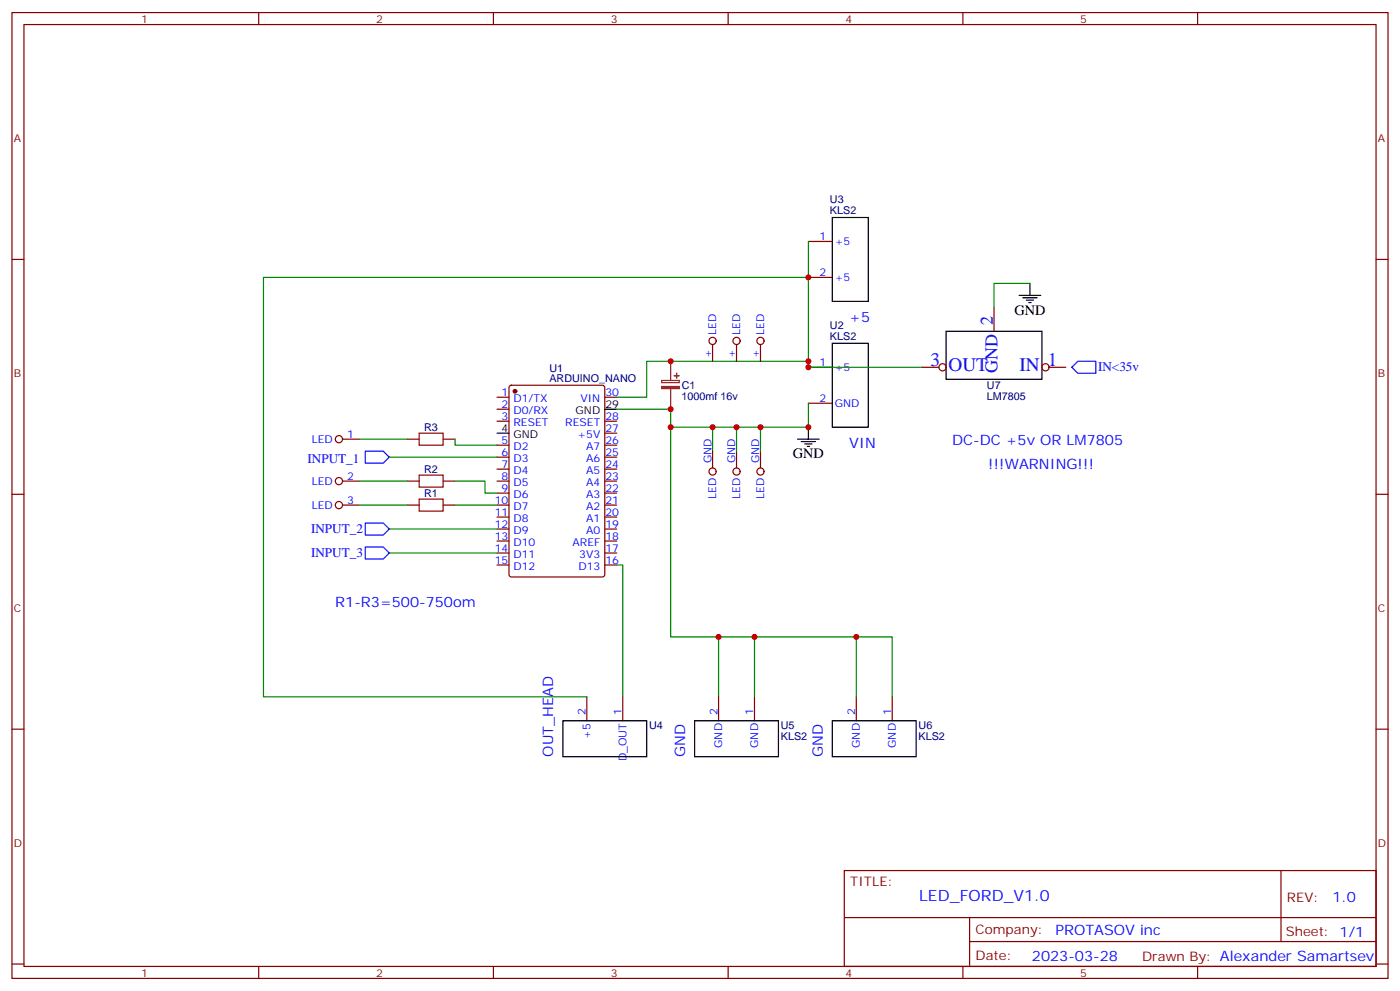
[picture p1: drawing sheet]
<svg xmlns="http://www.w3.org/2000/svg" width="412mm" height="292mm" viewBox="0 0 412 292" stroke-linecap="round" stroke-linejoin="round" font-family="sans-serif">
<g fill="none" stroke="#870000" stroke-width=".35">
<path d="M3.5 3.7h405.4v284.3h-405.4zM7.1 7.2h398.2v277.3h-398.2zM76.2 3.7v3.5M145.3 3.7v3.5M214.5 3.7v3.5M283.6 3.7v3.5M352.8 3.7v3.5M3.5 76.4h3.6M238.1 71.1h7.1M405.3 76.4h3.6M238.1 81.7h7.1M292.8 90.5v7"/>
<path d="M146.4 116.9h3.5M150.2 113.6l.4-.2h26.8l.7 .4 .1 55.4-.5 .6-27.1 .1-.6-.5-.1-55.3zM178.2 116.9h3.5M209.9 101.4v5M217 101.4v5M224 101.4v5M238.1 108.1h7.1M238.1 118.7h7.1M271.6 108.1h5M309 108.1h5M100.9 129.3h4.9M119.9 129.3h3.6"/>
<path d="M130.5 129.3h3.6M146.4 120.5h3.5M146.4 124h3.5M146.4 131.1h3.5M146.4 134.6h3.5M146.4 138.1h3.5M178.2 124h3.5M178.2 131.1h3.5M178.2 134.6h3.5M178.2 138.1h3.5M178.2 127.5h3.5M209.9 132.8v5"/>
<path d="M217 132.8v5M224 132.8v5M3.5 145.5h3.6M100.9 141.6h4.9M100.9 148.7h4.9M119.9 141.6h3.6M119.9 148.7h3.6M130.5 141.6h3.6M130.5 148.7h3.6M146.4 141.6h3.5M146.4 145.2h3.5M146.4 148.7h3.5"/>
<path d="M146.4 152.2h3.5M146.4 155.8h3.5M146.4 159.3h3.5M178.2 141.6h3.5M178.2 145.2h3.5M178.2 148.7h3.5M178.2 152.2h3.5M178.2 155.8h3.5M178.2 159.3h3.5M405.3 145.5h3.6M146.4 162.8h3.5M146.4 166.3h3.5"/>
<path d="M178.2 162.8h3.5M178.2 166.3h3.5M3.5 214.7h3.6M172.9 205.1v7.1M183.4 205.1v7.1M211.7 205.1v7.1M222.2 205.1v7.1M252.2 205.1v7.1M262.8 205.1v7.1M405.3 214.7h3.6M248.7 256.3h156.6v28.2h-156.6zM377.3 256.3v20.9"/>
<path d="M248.7 270.1h156.5M285.6 277.2h119.6M285.6 270.1v14.2M3.5 283.8h3.6M76.2 284.5v3.5M145.3 284.5v3.5M214.5 284.5v3.5M283.6 284.5v3.5M352.8 284.5v3.5M405.3 283.8h3.6"/>
<circle cx="209.9" cy="100.4" r="1.06"/>
<circle cx="217" cy="100.4" r="1.06"/>
<circle cx="224" cy="100.4" r="1.06"/>
<circle cx="277.6" cy="108.1" r="1.06"/>
<circle cx="308" cy="108.1" r="1.06"/>
<circle cx="99.8" cy="129.3" r="1.06"/>
<circle cx="209.9" cy="138.8" r="1.06"/>
<circle cx="217" cy="138.8" r="1.06"/>
<circle cx="224" cy="138.8" r="1.06"/>
<circle cx="99.8" cy="148.7" r="1.06"/>
<circle cx="99.8" cy="141.6" r="1.06"/>
</g>
<circle cx="151.7" cy="115.2" r=".53" fill="#870000" stroke="#870000" stroke-width=".35"/>
<g fill="none" stroke="#000" stroke-width=".35">
<path d="M245.2 64h10.6v24.7h-10.6zM278.7 97.5h28.2v14.2h-28.2zM300.2 87h6.4M301.3 87.7h4.2M302.3 88.4h2.1M303 89.1h.7M303.4 83.4v3.6M245.2 101.1h10.6v24.7h-10.6zM146.4 127.5h3.5M178.2 120.5h3.5M234.9 129.3h6.4M236 130h4.2"/>
<path d="M237.1 130.7h2.1M237.8 131.4h.7M238.1 125.8v3.5M165.8 212.2h24.7v10.6h-24.7zM204.6 212.2h24.7v10.6h-24.7zM245.2 212.2h24.7v10.6h-24.7z"/>
</g>
<path d="M123.5 139.9h7v3.5h-7zM123.5 127.5h7v3.6h-7zM123.5 146.9h7v3.6h-7z" fill="none" stroke="#a10000" stroke-width=".35"/>
<path d="M315.7 108.1l1.8-1.7h5.3v3.5h-5.3zM107.6 132.8h5.3l1.8 1.8-1.8 1.7h-5.3zM107.6 154h5.3l1.8 1.8-1.8 1.7h-5.3zM107.6 161h5.3l1.8 1.8-1.8 1.8h-5.3z" fill="none" stroke="#00f" stroke-width=".35"/>
<g fill="none" stroke="#008700" stroke-width=".35">
<path d="M238.1 71.1v35.3M238.1 81.7h-160.5v123.4h95.3M303.4 83.4h-10.6v7.1M238.1 118.7v7.1h-40.5M271.6 108.1h-33.5v-1.7h-47.6v10.5h-8.8M105.8 129.3h14.1M114.7 134.6h31.7M134.1 129.3v1.8h12.3M181.7 120.5h15.9v67h14.1v17.6M209.9 125.8v7M217 125.8v7M224 125.8v7"/>
<path d="M105.8 148.7h14.1M105.8 141.6h14.1M114.7 155.8h31.7M134.1 141.6h8.8v3.6h3.5M134.1 148.7h12.3M114.7 162.8h31.7M181.7 166.3h1.7v38.8M211.7 187.5h10.5v17.6M222.2 187.5h30v17.6M252.2 187.5h10.6v17.6"/>
</g>
<path d="M194.9 112h5.2v.6h-5.2zM197.6 106.4v5.6M197.6 114.5v6" fill="none" stroke="#8c2424" stroke-width=".35"/>
<g fill="#8c2424" stroke="#8c2424" stroke-width=".35">
<path d="M194.9 113.8h5.2v.6h-5.2z"/>
<path d="M198.6 110.6h1.4z"/>
<path d="M199.3 109.9v1.4z"/>
</g>
<g fill="#c00">
<circle cx="197.6" cy="120.5" r=".88"/>
<circle cx="197.6" cy="106.4" r=".88"/>
<circle cx="197.6" cy="125.8" r=".88"/>
<circle cx="238.1" cy="106.4" r=".88"/>
<circle cx="238.1" cy="81.7" r=".88"/>
<circle cx="211.7" cy="187.5" r=".88"/>
<circle cx="222.3" cy="187.5" r=".88"/>
<circle cx="252.2" cy="187.5" r=".88"/>
<circle cx="238.1" cy="125.8" r=".88"/>
<circle cx="224" cy="125.8" r=".88"/>
<circle cx="217" cy="125.8" r=".88"/>
<circle cx="209.9" cy="125.8" r=".88"/>
<circle cx="238.1" cy="108.1" r=".88"/>
</g>
<g font-size="5.6" fill="#00f">
<text x="274.1" y="107.8">3</text>
<text x="308.7" y="107.8">1</text>
<text x="279.4" y="109.2">OUT</text>
<text x="300.3" y="109.2">IN</text>
</g>
<g font-size="5.3" fill="#00f">
<text x="292.5" y="95.8" transform="rotate(-90 292.5 95.8)">2</text>
<text x="293.9" y="109.7" transform="rotate(-90 293.9 109.7)">GND</text>
</g>
<text font-size="4.6" fill="#00f" x="270.8" y="265.3">LED_FORD_V1.0</text>
<g font-size="4.2" fill="#00f">
<text x="250.2" y="94.8">+5</text>
<text x="250.2" y="131.9">VIN</text>
<text x="280.5" y="131.1">DC-DC +5v OR LM7805</text>
<text x="291" y="138.1">!!!WARNING!!!</text>
<text x="98.8" y="178.7">R1-R3=500-750om</text>
<text x="163" y="222.8" transform="rotate(-90 163 222.8)">OUT_HEAD</text>
<text x="201.8" y="222.8" transform="rotate(-90 201.8 222.8)">GND</text>
<text x="242.4" y="222.8" transform="rotate(-90 242.4 222.8)">GND</text>
<text x="392.5" y="265.6">1.0</text>
<text x="310.9" y="275.1">PROTASOV inc</text>
<text x="304" y="282.9">2023-03-28</text>
</g>
<g font-size="4.2">
<text x="298.8" y="92.6">GND</text>
<text x="233.5" y="134.9">GND</text>
</g>
<g font-size="3.9" fill="#00f">
<text x="323.4" y="109.3">IN&lt;35v</text>
<text x="90.6" y="136.3">INPUT_1</text>
<text x="91.6" y="157">INPUT_2</text>
<text x="91.6" y="164.1">INPUT_3</text>
</g>
<g font-size="3.9" fill="#800">
<text x="250.5" y="260.9">TITLE:</text>
<text x="379.1" y="265.6">REV:</text>
<text x="287.4" y="275.1">Company:</text>
<text x="378.7" y="275.7">Sheet: 1/1</text>
<text x="287.4" y="282.8">Date:</text>
<text x="336.4" y="282.8">Drawn By: Alexander Samartsev</text>
</g>
<g font-size="3.2" fill="#800">
<text x="41.6" y="6.7">1</text>
<text x="110.8" y="6.7">2</text>
<text x="179.9" y="6.7">3</text>
<text x="249.1" y="6.7">4</text>
<text x="318.2" y="6.7">5</text>
<text x="4.1" y="41.8">A</text>
<text x="405.9" y="41.8">A</text>
<text x="4.1" y="110.9">B</text>
<text x="405.9" y="110.9">B</text>
<text x="4.1" y="180.1">C</text>
<text x="405.9" y="180.1">C</text>
<text x="4.1" y="249.2">D</text>
<text x="405.9" y="249.2">D</text>
<text x="41.6" y="287.5">1</text>
<text x="110.8" y="287.5">2</text>
<text x="179.9" y="287.5">3</text>
<text x="249.1" y="287.5">4</text>
<text x="318.2" y="287.5">5</text>
</g>
<g font-size="3.2" fill="#000080">
<text x="244.5" y="59.7">U3</text>
<text x="244.5" y="63">KLS2</text>
<text x="244.5" y="100">KLS2</text>
<text x="244.5" y="96.8">U2</text>
<text x="161.8" y="112.4">ARDUINO_NANO</text>
<text x="161.8" y="109.4">U1</text>
<text x="200.8" y="117.7">1000mf 16v</text>
<text x="200.8" y="114.6">C1</text>
<text x="290.7" y="117.8">LM7805</text>
<text x="290.7" y="114.7">U7</text>
<text x="124.9" y="126.9">R3</text>
<text x="124.9" y="139.3">R2</text>
<text x="124.9" y="146.3">R1</text>
<text x="191.2" y="214.7">U4</text>
<text x="230" y="214.7">U5</text>
<text x="270.6" y="214.7">U6</text>
<text x="230" y="218">KLS2</text>
<text x="270.6" y="218">KLS2</text>
</g>
<g font-size="3.2" fill="#00f">
<text x="241.4" y="70.7">1</text>
<text x="245.9" y="72.1">+5</text>
<text x="241.4" y="81.3">2</text>
<text x="245.9" y="82.7">+5</text>
<text x="211" y="98.6" transform="rotate(-90 211 98.6)">LED</text>
<text x="218" y="98.6" transform="rotate(-90 218 98.6)">LED</text>
<text x="225.1" y="98.6" transform="rotate(-90 225.1 98.6)">LED</text>
<text x="209.5" y="105.4" transform="rotate(-90 209.5 105.4)">+</text>
<text x="216.6" y="105.4" transform="rotate(-90 216.6 105.4)">+</text>
<text x="223.7" y="105.4" transform="rotate(-90 223.7 105.4)">+</text>
<text x="241.4" y="107.8">1</text>
<text x="245.9" y="109.2">+5</text>
<text x="147.7" y="116.6">1</text>
<text x="151.2" y="118.4">D1/TX</text>
<text x="171" y="118.4">VIN</text>
<text x="178.3" y="116.6">30</text>
<text x="241.4" y="118.4">2</text>
<text x="245.9" y="119.8">GND</text>
<text x="147.7" y="120.1">2</text>
<text x="147.7" y="123.6">3</text>
<text x="151.2" y="121.9">D0/RX</text>
<text x="151.2" y="125.4">RESET</text>
<text x="166.5" y="125.4">RESET</text>
<text x="178.3" y="123.6">28</text>
<text x="91.9" y="130.4">LED</text>
<text x="102.3" y="128.9">1</text>
<text x="147.7" y="130.7">5</text>
<text x="170.1" y="128.9">+5V</text>
<text x="178.3" y="130.7">26</text>
<text x="178.3" y="127.2">27</text>
<text x="147.7" y="134.2">6</text>
<text x="147.7" y="137.8">7</text>
<text x="151.2" y="132.5">D2</text>
<text x="151.2" y="136">D3</text>
<text x="172.7" y="136">A6</text>
<text x="172.7" y="132.5">A7</text>
<text x="178.3" y="137.8">24</text>
<text x="178.3" y="134.2">25</text>
<text x="209.5" y="136.3" transform="rotate(-90 209.5 136.3)">GND</text>
<text x="216.6" y="136.3" transform="rotate(-90 216.6 136.3)">GND</text>
<text x="223.7" y="136.3" transform="rotate(-90 223.7 136.3)">GND</text>
<text x="91.9" y="142.7">LED</text>
<text x="102.3" y="141.3">2</text>
<text x="147.7" y="141.3">8</text>
<text x="151.2" y="139.5">D4</text>
<text x="151.2" y="143.1">D5</text>
<text x="172.7" y="143.1">A4</text>
<text x="172.7" y="139.5">A5</text>
<text x="178.3" y="141.3">23</text>
<text x="91.9" y="149.8">LED</text>
<text x="102.3" y="148.3">3</text>
<text x="145.7" y="148.3">10</text>
<text x="147.7" y="144.8">9</text>
<text x="151.2" y="146.6">D6</text>
<text x="172.7" y="146.6">A3</text>
<text x="178.3" y="148.3">21</text>
<text x="178.3" y="144.8">22</text>
<text x="211" y="146.8" transform="rotate(-90 211 146.8)">LED</text>
<text x="218" y="146.8" transform="rotate(-90 218 146.8)">LED</text>
<text x="225.1" y="146.8" transform="rotate(-90 225.1 146.8)">LED</text>
<text x="145.7" y="151.9">11</text>
<text x="145.7" y="155.4">12</text>
<text x="151.2" y="150.1">D7</text>
<text x="151.2" y="153.6">D8</text>
<text x="172.7" y="153.6">A1</text>
<text x="172.7" y="150.1">A2</text>
<text x="178.3" y="155.4">19</text>
<text x="178.3" y="151.9">20</text>
<text x="145.7" y="158.9">13</text>
<text x="151.2" y="157.2">D9</text>
<text x="151.2" y="160.7">D10</text>
<text x="168.6" y="160.7">AREF</text>
<text x="172.7" y="157.2">A0</text>
<text x="178.3" y="158.9">18</text>
<text x="145.7" y="162.5">14</text>
<text x="145.7" y="166">15</text>
<text x="151.2" y="164.2">D11</text>
<text x="151.2" y="167.7">D12</text>
<text x="170.4" y="167.7">D13</text>
<text x="170.6" y="164.2">3V3</text>
<text x="178.3" y="166">16</text>
<text x="178.3" y="162.5">17</text>
<text x="172.5" y="210.4" transform="rotate(-90 172.5 210.4)">2</text>
<text x="183.1" y="210.4" transform="rotate(-90 183.1 210.4)">1</text>
<text x="211.3" y="210.4" transform="rotate(-90 211.3 210.4)">2</text>
<text x="221.9" y="210.4" transform="rotate(-90 221.9 210.4)">1</text>
<text x="251.9" y="210.4" transform="rotate(-90 251.9 210.4)">2</text>
<text x="262.5" y="210.4" transform="rotate(-90 262.5 210.4)">1</text>
<text x="173.9" y="217.5" transform="rotate(-90 173.9 217.5)">+5</text>
<text x="212.7" y="220.2" transform="rotate(-90 212.7 220.2)">GND</text>
<text x="223.3" y="220.2" transform="rotate(-90 223.3 220.2)">GND</text>
<text x="253.3" y="220.2" transform="rotate(-90 253.3 220.2)">GND</text>
<text x="263.9" y="220.2" transform="rotate(-90 263.9 220.2)">GND</text>
<text x="184.5" y="224.1" transform="rotate(-90 184.5 224.1)">D_OUT</text>
</g>
<g font-size="3.2">
<text x="169.6" y="121.9">GND</text>
<text x="178.3" y="120.1">29</text>
<text x="147.7" y="127.2">4</text>
<text x="151.2" y="128.9">GND</text>
</g>
</svg>
